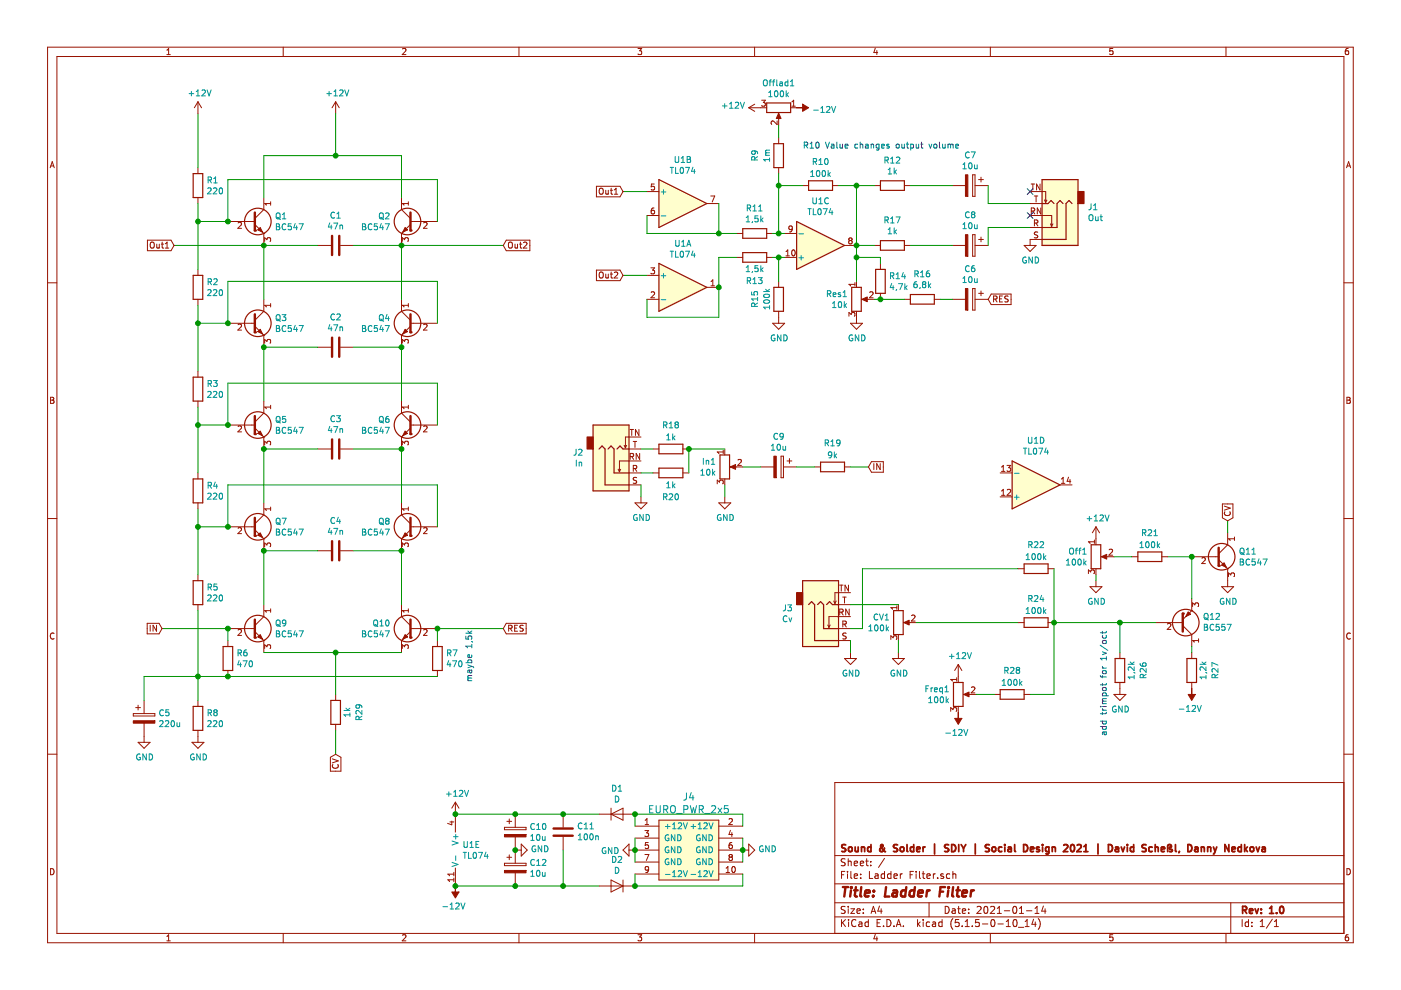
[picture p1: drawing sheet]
EESchema Schematic File Version 4
EELAYER 30 0
EELAYER END
$Descr A4 11693 8268
encoding utf-8
Sheet 1 1
Title "Ladder Filter"
Date "2021-01-14"
Rev "1.0"
Comp "Sound & Solder | SDIY | Social Design 2021 | David Scheßl, Danny Nedkova"
Comment1 ""
Comment2 ""
Comment3 ""
Comment4 ""
$EndDescr
Wire Wire Line
	1650 5100 1650 5650
Wire Wire Line
	1650 5650 1900 5650
Connection ~ 3650 5250
Wire Wire Line
	3650 5350 3650 5250
$Comp
L Device:R R7
U 1 1
P 3650 5500
F 0 "R7" H 3720 5546 50  0000 L CNN
F 1 "470" H 3720 5455 50  0000 L CNN
F 2 "Resistor_THT:R_Axial_DIN0207_L6.3mm_D2.5mm_P7.62mm_Horizontal" V 3580 5500 50  0001 C CNN
F 3 "~" H 3650 5500 50  0001 C CNN
	1    3650 5500
	1    0    0    -1  
$EndComp
Connection ~ 1900 5250
Wire Wire Line
	1900 5350 1900 5250
$Comp
L Device:R R6
U 1 1
P 1900 5500
F 0 "R6" H 1970 5546 50  0000 L CNN
F 1 "470" H 1970 5455 50  0000 L CNN
F 2 "Resistor_THT:R_Axial_DIN0207_L6.3mm_D2.5mm_P7.62mm_Horizontal" V 1830 5500 50  0001 C CNN
F 3 "~" H 1900 5500 50  0001 C CNN
	1    1900 5500
	1    0    0    -1  
$EndComp
Wire Wire Line
	1650 950  1650 1400
Wire Wire Line
	2800 1300 3350 1300
Connection ~ 2800 1300
Wire Wire Line
	2800 950  2800 1300
$Comp
L power:+12V #PWR02
U 1 1
P 2800 950
F 0 "#PWR02" H 2800 800 50  0001 C CNN
F 1 "+12V" H 2815 1123 50  0000 C CNN
F 2 "" H 2800 950 50  0001 C CNN
F 3 "" H 2800 950 50  0001 C CNN
	1    2800 950 
	1    0    0    -1  
$EndComp
$Comp
L power:+12V #PWR01
U 1 1
P 1650 950
F 0 "#PWR01" H 1650 800 50  0001 C CNN
F 1 "+12V" H 1665 1123 50  0000 C CNN
F 2 "" H 1650 950 50  0001 C CNN
F 3 "" H 1650 950 50  0001 C CNN
	1    1650 950 
	1    0    0    -1  
$EndComp
Wire Wire Line
	2200 5450 2800 5450
$Comp
L Device:R R1
U 1 1
P 1650 1550
F 0 "R1" H 1720 1596 50  0000 L CNN
F 1 "220" H 1720 1505 50  0000 L CNN
F 2 "Resistor_THT:R_Axial_DIN0207_L6.3mm_D2.5mm_P7.62mm_Horizontal" V 1580 1550 50  0001 C CNN
F 3 "~" H 1650 1550 50  0001 C CNN
	1    1650 1550
	1    0    0    -1  
$EndComp
Wire Wire Line
	1650 1850 1650 1700
Connection ~ 1650 1850
Connection ~ 3350 4600
Connection ~ 2200 4600
Connection ~ 1650 4400
Wire Wire Line
	2200 5050 2200 4600
Wire Wire Line
	3350 5050 3350 4600
Wire Wire Line
	1650 4800 1650 4400
$Comp
L Device:R R5
U 1 1
P 1650 4950
F 0 "R5" H 1720 4996 50  0000 L CNN
F 1 "220" H 1720 4905 50  0000 L CNN
F 2 "Resistor_THT:R_Axial_DIN0207_L6.3mm_D2.5mm_P7.62mm_Horizontal" V 1580 4950 50  0001 C CNN
F 3 "~" H 1650 4950 50  0001 C CNN
	1    1650 4950
	1    0    0    -1  
$EndComp
$Comp
L Transistor_BJT:BC547 Q10
U 1 1
P 3450 5250
F 0 "Q10" H 3641 5296 50  0000 L CNN
F 1 "BC547" H 3641 5205 50  0000 L CNN
F 2 "Package_TO_SOT_THT:TO-92_Inline_Wide" H 3650 5175 50  0001 L CIN
F 3 "http://www.fairchildsemi.com/ds/BC/BC547.pdf" H 3450 5250 50  0001 L CNN
	1    3450 5250
	-1   0    0    -1  
$EndComp
$Comp
L Transistor_BJT:BC547 Q9
U 1 1
P 2100 5250
F 0 "Q9" H 2291 5296 50  0000 L CNN
F 1 "BC547" H 2291 5205 50  0000 L CNN
F 2 "Package_TO_SOT_THT:TO-92_Inline_Wide" H 2300 5175 50  0001 L CIN
F 3 "http://www.fairchildsemi.com/ds/BC/BC547.pdf" H 2100 5250 50  0001 L CNN
	1    2100 5250
	1    0    0    -1  
$EndComp
Wire Wire Line
	3350 1300 3350 1650
Wire Wire Line
	2200 1300 2800 1300
Wire Wire Line
	2200 1650 2200 1300
Connection ~ 3350 3750
Connection ~ 2200 3750
Connection ~ 1650 3550
Wire Wire Line
	2200 4200 2200 3750
Wire Wire Line
	3350 4200 3350 3750
Wire Wire Line
	1650 3950 1650 3550
Connection ~ 1900 4400
Wire Wire Line
	1650 4400 1650 4250
Wire Wire Line
	1900 4400 1650 4400
Wire Wire Line
	3650 4050 3650 4400
Wire Wire Line
	1900 4050 3650 4050
Wire Wire Line
	1900 4400 1900 4050
Wire Wire Line
	2950 4600 3350 4600
Wire Wire Line
	2200 4600 2650 4600
$Comp
L Device:R R4
U 1 1
P 1650 4100
F 0 "R4" H 1720 4146 50  0000 L CNN
F 1 "220" H 1720 4055 50  0000 L CNN
F 2 "Resistor_THT:R_Axial_DIN0207_L6.3mm_D2.5mm_P7.62mm_Horizontal" V 1580 4100 50  0001 C CNN
F 3 "~" H 1650 4100 50  0001 C CNN
	1    1650 4100
	1    0    0    -1  
$EndComp
$Comp
L Device:C C4
U 1 1
P 2800 4600
F 0 "C4" V 2548 4600 50  0000 C CNN
F 1 "47n" V 2639 4600 50  0000 C CNN
F 2 "Capacitor_THT:C_Rect_L9.0mm_W2.5mm_P7.50mm_MKT" H 2838 4450 50  0001 C CNN
F 3 "~" H 2800 4600 50  0001 C CNN
	1    2800 4600
	0    1    1    0   
$EndComp
$Comp
L Transistor_BJT:BC547 Q8
U 1 1
P 3450 4400
F 0 "Q8" H 3641 4446 50  0000 L CNN
F 1 "BC547" H 3641 4355 50  0000 L CNN
F 2 "Package_TO_SOT_THT:TO-92_Inline_Wide" H 3650 4325 50  0001 L CIN
F 3 "http://www.fairchildsemi.com/ds/BC/BC547.pdf" H 3450 4400 50  0001 L CNN
	1    3450 4400
	-1   0    0    -1  
$EndComp
$Comp
L Transistor_BJT:BC547 Q7
U 1 1
P 2100 4400
F 0 "Q7" H 2291 4446 50  0000 L CNN
F 1 "BC547" H 2291 4355 50  0000 L CNN
F 2 "Package_TO_SOT_THT:TO-92_Inline_Wide" H 2300 4325 50  0001 L CIN
F 3 "http://www.fairchildsemi.com/ds/BC/BC547.pdf" H 2100 4400 50  0001 L CNN
	1    2100 4400
	1    0    0    -1  
$EndComp
Connection ~ 3350 2900
Connection ~ 2200 2900
Connection ~ 1650 2700
Wire Wire Line
	2200 3350 2200 2900
Wire Wire Line
	3350 3350 3350 2900
Wire Wire Line
	1650 3100 1650 2700
Connection ~ 1900 3550
Wire Wire Line
	1650 3550 1650 3400
Wire Wire Line
	1900 3550 1650 3550
Wire Wire Line
	3650 3200 3650 3550
Wire Wire Line
	1900 3200 3650 3200
Wire Wire Line
	1900 3550 1900 3200
Wire Wire Line
	2950 3750 3350 3750
Wire Wire Line
	2200 3750 2650 3750
$Comp
L Device:R R3
U 1 1
P 1650 3250
F 0 "R3" H 1720 3296 50  0000 L CNN
F 1 "220" H 1720 3205 50  0000 L CNN
F 2 "Resistor_THT:R_Axial_DIN0207_L6.3mm_D2.5mm_P7.62mm_Horizontal" V 1580 3250 50  0001 C CNN
F 3 "~" H 1650 3250 50  0001 C CNN
	1    1650 3250
	1    0    0    -1  
$EndComp
$Comp
L Device:C C3
U 1 1
P 2800 3750
F 0 "C3" V 2548 3750 50  0000 C CNN
F 1 "47n" V 2639 3750 50  0000 C CNN
F 2 "Capacitor_THT:C_Rect_L9.0mm_W2.5mm_P7.50mm_MKT" H 2838 3600 50  0001 C CNN
F 3 "~" H 2800 3750 50  0001 C CNN
	1    2800 3750
	0    1    1    0   
$EndComp
$Comp
L Transistor_BJT:BC547 Q6
U 1 1
P 3450 3550
F 0 "Q6" H 3641 3596 50  0000 L CNN
F 1 "BC547" H 3641 3505 50  0000 L CNN
F 2 "Package_TO_SOT_THT:TO-92_Inline_Wide" H 3650 3475 50  0001 L CIN
F 3 "http://www.fairchildsemi.com/ds/BC/BC547.pdf" H 3450 3550 50  0001 L CNN
	1    3450 3550
	-1   0    0    -1  
$EndComp
$Comp
L Transistor_BJT:BC547 Q5
U 1 1
P 2100 3550
F 0 "Q5" H 2291 3596 50  0000 L CNN
F 1 "BC547" H 2291 3505 50  0000 L CNN
F 2 "Package_TO_SOT_THT:TO-92_Inline_Wide" H 2300 3475 50  0001 L CIN
F 3 "http://www.fairchildsemi.com/ds/BC/BC547.pdf" H 2100 3550 50  0001 L CNN
	1    2100 3550
	1    0    0    -1  
$EndComp
Connection ~ 2200 2050
Wire Wire Line
	2200 2500 2200 2050
Connection ~ 3350 2050
Wire Wire Line
	3350 2500 3350 2050
Wire Wire Line
	1650 2250 1650 1850
Connection ~ 1900 1850
Wire Wire Line
	1900 1850 1650 1850
Wire Wire Line
	3650 1500 3650 1850
Wire Wire Line
	1900 1500 3650 1500
Wire Wire Line
	1900 1850 1900 1500
Wire Wire Line
	2950 2050 3350 2050
Wire Wire Line
	2200 2050 2650 2050
$Comp
L Device:C C1
U 1 1
P 2800 2050
F 0 "C1" V 2548 2050 50  0000 C CNN
F 1 "47n" V 2639 2050 50  0000 C CNN
F 2 "Capacitor_THT:C_Rect_L9.0mm_W2.5mm_P7.50mm_MKT" H 2838 1900 50  0001 C CNN
F 3 "~" H 2800 2050 50  0001 C CNN
	1    2800 2050
	0    1    1    0   
$EndComp
$Comp
L Transistor_BJT:BC547 Q2
U 1 1
P 3450 1850
F 0 "Q2" H 3641 1896 50  0000 L CNN
F 1 "BC547" H 3641 1805 50  0000 L CNN
F 2 "Package_TO_SOT_THT:TO-92_Inline_Wide" H 3650 1775 50  0001 L CIN
F 3 "http://www.fairchildsemi.com/ds/BC/BC547.pdf" H 3450 1850 50  0001 L CNN
	1    3450 1850
	-1   0    0    -1  
$EndComp
$Comp
L Transistor_BJT:BC547 Q1
U 1 1
P 2100 1850
F 0 "Q1" H 2291 1896 50  0000 L CNN
F 1 "BC547" H 2291 1805 50  0000 L CNN
F 2 "Package_TO_SOT_THT:TO-92_Inline_Wide" H 2300 1775 50  0001 L CIN
F 3 "http://www.fairchildsemi.com/ds/BC/BC547.pdf" H 2100 1850 50  0001 L CNN
	1    2100 1850
	1    0    0    -1  
$EndComp
Connection ~ 1900 2700
Wire Wire Line
	1650 2700 1650 2550
Wire Wire Line
	1900 2700 1650 2700
Wire Wire Line
	3650 2350 3650 2700
Wire Wire Line
	1900 2350 3650 2350
Wire Wire Line
	1900 2700 1900 2350
Wire Wire Line
	2950 2900 3350 2900
Wire Wire Line
	2200 2900 2650 2900
$Comp
L Device:R R2
U 1 1
P 1650 2400
F 0 "R2" H 1720 2446 50  0000 L CNN
F 1 "220" H 1720 2355 50  0000 L CNN
F 2 "Resistor_THT:R_Axial_DIN0207_L6.3mm_D2.5mm_P7.62mm_Horizontal" V 1580 2400 50  0001 C CNN
F 3 "~" H 1650 2400 50  0001 C CNN
	1    1650 2400
	1    0    0    -1  
$EndComp
$Comp
L Device:C C2
U 1 1
P 2800 2900
F 0 "C2" V 2548 2900 50  0000 C CNN
F 1 "47n" V 2639 2900 50  0000 C CNN
F 2 "Capacitor_THT:C_Rect_L9.0mm_W2.5mm_P7.50mm_MKT" H 2838 2750 50  0001 C CNN
F 3 "~" H 2800 2900 50  0001 C CNN
	1    2800 2900
	0    1    1    0   
$EndComp
$Comp
L Transistor_BJT:BC547 Q4
U 1 1
P 3450 2700
F 0 "Q4" H 3641 2746 50  0000 L CNN
F 1 "BC547" H 3641 2655 50  0000 L CNN
F 2 "Package_TO_SOT_THT:TO-92_Inline_Wide" H 3650 2625 50  0001 L CIN
F 3 "http://www.fairchildsemi.com/ds/BC/BC547.pdf" H 3450 2700 50  0001 L CNN
	1    3450 2700
	-1   0    0    -1  
$EndComp
$Comp
L Transistor_BJT:BC547 Q3
U 1 1
P 2100 2700
F 0 "Q3" H 2291 2746 50  0000 L CNN
F 1 "BC547" H 2291 2655 50  0000 L CNN
F 2 "Package_TO_SOT_THT:TO-92_Inline_Wide" H 2300 2625 50  0001 L CIN
F 3 "http://www.fairchildsemi.com/ds/BC/BC547.pdf" H 2100 2700 50  0001 L CNN
	1    2100 2700
	1    0    0    -1  
$EndComp
$Comp
L Device:R R8
U 1 1
P 1650 6000
F 0 "R8" H 1720 6046 50  0000 L CNN
F 1 "220" H 1720 5955 50  0000 L CNN
F 2 "Resistor_THT:R_Axial_DIN0207_L6.3mm_D2.5mm_P7.62mm_Horizontal" V 1580 6000 50  0001 C CNN
F 3 "~" H 1650 6000 50  0001 C CNN
	1    1650 6000
	1    0    0    -1  
$EndComp
Wire Wire Line
	1650 5850 1650 5650
Connection ~ 1650 5650
$Comp
L Device:CP C5
U 1 1
P 1200 6000
F 0 "C5" H 1318 6046 50  0000 L CNN
F 1 "220u" H 1318 5955 50  0000 L CNN
F 2 "Capacitor_THT:CP_Radial_D7.5mm_P2.50mm" H 1238 5850 50  0001 C CNN
F 3 "~" H 1200 6000 50  0001 C CNN
	1    1200 6000
	1    0    0    -1  
$EndComp
Wire Wire Line
	1200 5850 1200 5650
Wire Wire Line
	1200 5650 1650 5650
$Comp
L power:GND #PWR03
U 1 1
P 1200 6150
F 0 "#PWR03" H 1200 5900 50  0001 C CNN
F 1 "GND" H 1205 5977 50  0000 C CNN
F 2 "" H 1200 6150 50  0001 C CNN
F 3 "" H 1200 6150 50  0001 C CNN
	1    1200 6150
	1    0    0    -1  
$EndComp
$Comp
L power:GND #PWR04
U 1 1
P 1650 6150
F 0 "#PWR04" H 1650 5900 50  0001 C CNN
F 1 "GND" H 1655 5977 50  0000 C CNN
F 2 "" H 1650 6150 50  0001 C CNN
F 3 "" H 1650 6150 50  0001 C CNN
	1    1650 6150
	1    0    0    -1  
$EndComp
Text GLabel 2800 6300 3    50   Input ~ 0
CV
Wire Wire Line
	2800 5800 2800 5450
Connection ~ 2800 5450
Wire Wire Line
	2800 5450 3350 5450
Wire Wire Line
	3650 5650 1900 5650
Connection ~ 1900 5650
Text Notes 3950 5700 1    50   ~ 0
maybe 1,5k\n
Wire Wire Line
	1350 5250 1900 5250
Text GLabel 1350 5250 0    50   Input ~ 0
IN
Text GLabel 4200 5250 2    50   Input ~ 0
RES
Wire Wire Line
	4200 5250 3650 5250
Text GLabel 4200 2050 2    50   Input ~ 0
Out2
Text GLabel 1450 2050 0    50   Input ~ 0
Out1
Wire Wire Line
	4200 2050 3350 2050
Wire Wire Line
	2200 2050 1450 2050
$Comp
L Amplifier_Operational:TL074 U1
U 1 1
P 5700 2400
F 0 "U1" H 5700 2767 50  0000 C CNN
F 1 "TL074" H 5700 2676 50  0000 C CNN
F 2 "Package_DIP:DIP-14_W7.62mm_LongPads" H 5650 2500 50  0001 C CNN
F 3 "http://www.ti.com/lit/ds/symlink/tl071.pdf" H 5750 2600 50  0001 C CNN
	1    5700 2400
	1    0    0    -1  
$EndComp
$Comp
L Amplifier_Operational:TL074 U1
U 2 1
P 5700 1700
F 0 "U1" H 5700 2067 50  0000 C CNN
F 1 "TL074" H 5700 1976 50  0000 C CNN
F 2 "Package_DIP:DIP-14_W7.62mm_LongPads" H 5650 1800 50  0001 C CNN
F 3 "http://www.ti.com/lit/ds/symlink/tl071.pdf" H 5750 1900 50  0001 C CNN
	2    5700 1700
	1    0    0    -1  
$EndComp
$Comp
L Amplifier_Operational:TL074 U1
U 3 1
P 6850 2050
F 0 "U1" H 6850 1683 50  0000 C CNN
F 1 "TL074" H 6850 1774 50  0000 C CNN
F 2 "Package_DIP:DIP-14_W7.62mm_LongPads" H 6800 2150 50  0001 C CNN
F 3 "http://www.ti.com/lit/ds/symlink/tl071.pdf" H 6900 2250 50  0001 C CNN
	3    6850 2050
	1    0    0    1   
$EndComp
$Comp
L Amplifier_Operational:TL074 U1
U 4 1
P 8650 4050
F 0 "U1" H 8650 3683 50  0000 C CNN
F 1 "TL074" H 8650 3774 50  0000 C CNN
F 2 "Package_DIP:DIP-14_W7.62mm_LongPads" H 8600 4150 50  0001 C CNN
F 3 "http://www.ti.com/lit/ds/symlink/tl071.pdf" H 8700 4250 50  0001 C CNN
	4    8650 4050
	1    0    0    1   
$EndComp
$Comp
L Amplifier_Operational:TL074 U1
U 5 1
P 3900 7100
F 0 "U1" H 3858 7146 50  0000 L CNN
F 1 "TL074" H 3858 7055 50  0000 L CNN
F 2 "Package_DIP:DIP-14_W7.62mm_LongPads" H 3850 7200 50  0001 C CNN
F 3 "http://www.ti.com/lit/ds/symlink/tl071.pdf" H 3950 7300 50  0001 C CNN
	5    3900 7100
	1    0    0    -1  
$EndComp
Text GLabel 5200 2300 0    50   Input ~ 0
Out2
Text GLabel 5200 1600 0    50   Input ~ 0
Out1
Wire Wire Line
	5200 1600 5400 1600
Wire Wire Line
	5200 2300 5400 2300
Wire Wire Line
	5400 1800 5400 1950
Wire Wire Line
	5400 1950 6000 1950
Wire Wire Line
	6000 1950 6000 1700
Wire Wire Line
	5400 2500 5400 2650
Wire Wire Line
	5400 2650 6000 2650
Wire Wire Line
	6000 2650 6000 2400
$Comp
L Device:R R11
U 1 1
P 6300 1950
F 0 "R11" V 6507 1950 50  0000 C CNN
F 1 "1,5k" V 6416 1950 50  0000 C CNN
F 2 "Resistor_THT:R_Axial_DIN0207_L6.3mm_D2.5mm_P7.62mm_Horizontal" V 6230 1950 50  0001 C CNN
F 3 "~" H 6300 1950 50  0001 C CNN
	1    6300 1950
	0    -1   -1   0   
$EndComp
$Comp
L Device:R R13
U 1 1
P 6300 2150
F 0 "R13" V 6100 2150 50  0000 C CNN
F 1 "1,5k" V 6200 2150 50  0000 C CNN
F 2 "Resistor_THT:R_Axial_DIN0207_L6.3mm_D2.5mm_P7.62mm_Horizontal" V 6230 2150 50  0001 C CNN
F 3 "~" H 6300 2150 50  0001 C CNN
	1    6300 2150
	0    -1   -1   0   
$EndComp
Wire Wire Line
	6450 1950 6500 1950
Wire Wire Line
	6450 2150 6500 2150
Wire Wire Line
	6150 1950 6000 1950
Connection ~ 6000 1950
Wire Wire Line
	6150 2150 6000 2150
Wire Wire Line
	6000 2150 6000 2400
Connection ~ 6000 2400
$Comp
L Device:R R15
U 1 1
P 6500 2500
F 0 "R15" V 6300 2500 50  0000 C CNN
F 1 "100k" V 6400 2500 50  0000 C CNN
F 2 "Resistor_THT:R_Axial_DIN0207_L6.3mm_D2.5mm_P7.62mm_Horizontal" V 6430 2500 50  0001 C CNN
F 3 "~" H 6500 2500 50  0001 C CNN
	1    6500 2500
	1    0    0    -1  
$EndComp
Wire Wire Line
	6500 2350 6500 2150
Connection ~ 6500 2150
Wire Wire Line
	6500 2150 6550 2150
$Comp
L Device:R R10
U 1 1
P 6850 1550
F 0 "R10" V 6650 1550 50  0000 C CNN
F 1 "100k" V 6750 1550 50  0000 C CNN
F 2 "Resistor_THT:R_Axial_DIN0207_L6.3mm_D2.5mm_P7.62mm_Horizontal" V 6780 1550 50  0001 C CNN
F 3 "~" H 6850 1550 50  0001 C CNN
	1    6850 1550
	0    1    1    0   
$EndComp
Wire Wire Line
	6700 1550 6500 1550
Wire Wire Line
	6500 1550 6500 1950
Connection ~ 6500 1950
Wire Wire Line
	6500 1950 6550 1950
Wire Wire Line
	7000 1550 7150 1550
Wire Wire Line
	7150 1550 7150 2050
$Comp
L Device:R R9
U 1 1
P 6500 1300
F 0 "R9" V 6300 1300 50  0000 C CNN
F 1 "1m" V 6400 1300 50  0000 C CNN
F 2 "Resistor_THT:R_Axial_DIN0207_L6.3mm_D2.5mm_P7.62mm_Horizontal" V 6430 1300 50  0001 C CNN
F 3 "~" H 6500 1300 50  0001 C CNN
	1    6500 1300
	1    0    0    -1  
$EndComp
Wire Wire Line
	6500 1450 6500 1550
Connection ~ 6500 1550
$Comp
L power:GND #PWR07
U 1 1
P 6500 2650
F 0 "#PWR07" H 6500 2400 50  0001 C CNN
F 1 "GND" H 6505 2477 50  0000 C CNN
F 2 "" H 6500 2650 50  0001 C CNN
F 3 "" H 6500 2650 50  0001 C CNN
	1    6500 2650
	1    0    0    -1  
$EndComp
$Comp
L Device:R R12
U 1 1
P 7450 1550
F 0 "R12" V 7657 1550 50  0000 C CNN
F 1 "1k" V 7566 1550 50  0000 C CNN
F 2 "Resistor_THT:R_Axial_DIN0207_L6.3mm_D2.5mm_P7.62mm_Horizontal" V 7380 1550 50  0001 C CNN
F 3 "~" H 7450 1550 50  0001 C CNN
	1    7450 1550
	0    -1   -1   0   
$EndComp
Wire Wire Line
	7150 2050 7300 2050
Connection ~ 7150 2050
$Comp
L Device:R_POT Offlad1
U 1 1
P 6500 900
F 0 "Offlad1" V 6293 900 50  0000 C CNN
F 1 "100k" V 6384 900 50  0000 C CNN
F 2 "Potentiometer_THT:Potentiometer_ACP_CA9-V10_Vertical" H 6500 900 50  0001 C CNN
F 3 "~" H 6500 900 50  0001 C CNN
	1    6500 900 
	0    1    1    0   
$EndComp
$Comp
L power:+12V #PWR06
U 1 1
P 6350 900
F 0 "#PWR06" H 6350 750 50  0001 C CNN
F 1 "+12V" V 6365 1028 50  0000 L CNN
F 2 "" H 6350 900 50  0001 C CNN
F 3 "" H 6350 900 50  0001 C CNN
	1    6350 900 
	0    -1   -1   0   
$EndComp
$Comp
L power:-12V #PWR05
U 1 1
P 6650 900
F 0 "#PWR05" H 6650 1000 50  0001 C CNN
F 1 "-12V" V 6665 1028 50  0000 L CNN
F 2 "" H 6650 900 50  0001 C CNN
F 3 "" H 6650 900 50  0001 C CNN
	1    6650 900 
	0    1    1    0   
$EndComp
Wire Wire Line
	6500 1050 6500 1150
$Comp
L Device:R_POT Res1
U 1 1
P 7150 2500
F 0 "Res1" H 7080 2546 50  0000 R CNN
F 1 "10k" H 7080 2455 50  0000 R CNN
F 2 "Potentiometer_THT:Potentiometer_ACP_CA9-V10_Vertical" H 7150 2500 50  0001 C CNN
F 3 "~" H 7150 2500 50  0001 C CNN
	1    7150 2500
	1    0    0    -1  
$EndComp
$Comp
L power:GND #PWR08
U 1 1
P 7150 2650
F 0 "#PWR08" H 7150 2400 50  0001 C CNN
F 1 "GND" H 7155 2477 50  0000 C CNN
F 2 "" H 7150 2650 50  0001 C CNN
F 3 "" H 7150 2650 50  0001 C CNN
	1    7150 2650
	1    0    0    -1  
$EndComp
Wire Wire Line
	7150 2350 7150 2150
$Comp
L Device:R R14
U 1 1
P 7350 2350
F 0 "R14" H 7420 2396 50  0000 L CNN
F 1 "4,7k" H 7420 2305 50  0000 L CNN
F 2 "Resistor_THT:R_Axial_DIN0207_L6.3mm_D2.5mm_P7.62mm_Horizontal" V 7280 2350 50  0001 C CNN
F 3 "~" H 7350 2350 50  0001 C CNN
	1    7350 2350
	1    0    0    -1  
$EndComp
Wire Wire Line
	7300 2500 7350 2500
Wire Wire Line
	7350 2150 7150 2150
Wire Wire Line
	7150 2150 7150 2050
$Comp
L Device:R R16
U 1 1
P 7700 2500
F 0 "R16" V 7907 2500 50  0000 C CNN
F 1 "6,8k" V 7816 2500 50  0000 C CNN
F 2 "Resistor_THT:R_Axial_DIN0207_L6.3mm_D2.5mm_P7.62mm_Horizontal" V 7630 2500 50  0001 C CNN
F 3 "~" H 7700 2500 50  0001 C CNN
	1    7700 2500
	0    -1   -1   0   
$EndComp
Wire Wire Line
	7350 2500 7550 2500
Connection ~ 7350 2500
$Comp
L Device:CP C6
U 1 1
P 8100 2500
F 0 "C6" V 7845 2500 50  0000 C CNN
F 1 "10u" V 7936 2500 50  0000 C CNN
F 2 "Capacitor_THT:CP_Radial_D5.0mm_P2.50mm" H 8138 2350 50  0001 C CNN
F 3 "~" H 8100 2500 50  0001 C CNN
	1    8100 2500
	0    1    1    0   
$EndComp
Wire Wire Line
	7850 2500 7950 2500
Text GLabel 8250 2500 2    50   Input ~ 0
RES
Connection ~ 7150 2150
Wire Wire Line
	7350 2150 7350 2200
$Comp
L Device:R R17
U 1 1
P 7450 2050
F 0 "R17" V 7657 2050 50  0000 C CNN
F 1 "1k" V 7566 2050 50  0000 C CNN
F 2 "Resistor_THT:R_Axial_DIN0207_L6.3mm_D2.5mm_P7.62mm_Horizontal" V 7380 2050 50  0001 C CNN
F 3 "~" H 7450 2050 50  0001 C CNN
	1    7450 2050
	0    -1   -1   0   
$EndComp
Wire Wire Line
	7300 1550 7150 1550
Connection ~ 7150 1550
$Comp
L Device:CP C8
U 1 1
P 8100 2050
F 0 "C8" V 7845 2050 50  0000 C CNN
F 1 "10u" V 7936 2050 50  0000 C CNN
F 2 "Capacitor_THT:CP_Radial_D5.0mm_P2.50mm" H 8138 1900 50  0001 C CNN
F 3 "~" H 8100 2050 50  0001 C CNN
	1    8100 2050
	0    1    1    0   
$EndComp
$Comp
L Device:CP C7
U 1 1
P 8100 1550
F 0 "C7" V 7845 1550 50  0000 C CNN
F 1 "10u" V 7936 1550 50  0000 C CNN
F 2 "Capacitor_THT:CP_Radial_D5.0mm_P2.50mm" H 8138 1400 50  0001 C CNN
F 3 "~" H 8100 1550 50  0001 C CNN
	1    8100 1550
	0    1    1    0   
$EndComp
Wire Wire Line
	7600 1550 7950 1550
Wire Wire Line
	7600 2050 7950 2050
$Comp
L Connector:AudioJack3_SwitchTR J1
U 1 1
P 8800 1900
F 0 "J1" H 8520 1733 50  0000 R CNN
F 1 "Out" H 8520 1824 50  0000 R CNN
F 2 "Connector_Audio:Jack_3.5mm_Ledino_KB3SPRS_Horizontal" H 8800 1900 50  0001 C CNN
F 3 "~" H 8800 1900 50  0001 C CNN
	1    8800 1900
	-1   0    0    1   
$EndComp
Wire Wire Line
	8250 1550 8250 1700
Wire Wire Line
	8250 1700 8600 1700
Wire Wire Line
	8250 2050 8250 1900
Wire Wire Line
	8250 1900 8600 1900
$Comp
L power:GND #PWR0101
U 1 1
P 8600 2000
F 0 "#PWR0101" H 8600 1750 50  0001 C CNN
F 1 "GND" H 8605 1827 50  0000 C CNN
F 2 "" H 8600 2000 50  0001 C CNN
F 3 "" H 8600 2000 50  0001 C CNN
	1    8600 2000
	1    0    0    -1  
$EndComp
NoConn ~ 8600 1600
NoConn ~ 8600 1800
$Comp
L Connector:AudioJack3_SwitchTR J2
U 1 1
P 5150 3950
F 0 "J2" H 4871 3783 50  0000 R CNN
F 1 "In" H 4871 3874 50  0000 R CNN
F 2 "Connector_Audio:Jack_3.5mm_Ledino_KB3SPRS_Horizontal" H 5150 3950 50  0001 C CNN
F 3 "~" H 5150 3950 50  0001 C CNN
	1    5150 3950
	1    0    0    1   
$EndComp
$Comp
L Device:R_POT In1
U 1 1
P 6050 3900
F 0 "In1" H 5980 3946 50  0000 R CNN
F 1 "10k" H 5980 3855 50  0000 R CNN
F 2 "Potentiometer_THT:Potentiometer_ACP_CA9-V10_Vertical" H 6050 3900 50  0001 C CNN
F 3 "~" H 6050 3900 50  0001 C CNN
	1    6050 3900
	1    0    0    -1  
$EndComp
$Comp
L power:GND #PWR0102
U 1 1
P 6050 4150
F 0 "#PWR0102" H 6050 3900 50  0001 C CNN
F 1 "GND" H 6055 3977 50  0000 C CNN
F 2 "" H 6050 4150 50  0001 C CNN
F 3 "" H 6050 4150 50  0001 C CNN
	1    6050 4150
	1    0    0    -1  
$EndComp
$Comp
L power:GND #PWR0103
U 1 1
P 5350 4150
F 0 "#PWR0103" H 5350 3900 50  0001 C CNN
F 1 "GND" H 5355 3977 50  0000 C CNN
F 2 "" H 5350 4150 50  0001 C CNN
F 3 "" H 5350 4150 50  0001 C CNN
	1    5350 4150
	1    0    0    -1  
$EndComp
Wire Wire Line
	5350 4150 5350 4050
Wire Wire Line
	6050 4150 6050 4050
$Comp
L Device:R R18
U 1 1
P 5600 3750
F 0 "R18" V 5400 3750 50  0000 C CNN
F 1 "1k" V 5500 3750 50  0000 C CNN
F 2 "Resistor_THT:R_Axial_DIN0207_L6.3mm_D2.5mm_P7.62mm_Horizontal" V 5530 3750 50  0001 C CNN
F 3 "~" H 5600 3750 50  0001 C CNN
	1    5600 3750
	0    1    1    0   
$EndComp
$Comp
L Device:R R20
U 1 1
P 5600 3950
F 0 "R20" V 5800 3950 50  0000 C CNN
F 1 "1k" V 5700 3950 50  0000 C CNN
F 2 "Resistor_THT:R_Axial_DIN0207_L6.3mm_D2.5mm_P7.62mm_Horizontal" V 5530 3950 50  0001 C CNN
F 3 "~" H 5600 3950 50  0001 C CNN
	1    5600 3950
	0    1    1    0   
$EndComp
Wire Wire Line
	5350 3950 5450 3950
Wire Wire Line
	5350 3750 5450 3750
Wire Wire Line
	5750 3750 5750 3950
Wire Wire Line
	6050 3750 5750 3750
Connection ~ 5750 3750
$Comp
L Device:R R19
U 1 1
P 6950 3900
F 0 "R19" V 6750 3900 50  0000 C CNN
F 1 "9k" V 6850 3900 50  0000 C CNN
F 2 "Resistor_THT:R_Axial_DIN0207_L6.3mm_D2.5mm_P7.62mm_Horizontal" V 6880 3900 50  0001 C CNN
F 3 "~" H 6950 3900 50  0001 C CNN
	1    6950 3900
	0    1    1    0   
$EndComp
Wire Wire Line
	6200 3900 6350 3900
$Comp
L Device:CP C9
U 1 1
P 6500 3900
F 0 "C9" V 6245 3900 50  0000 C CNN
F 1 "10u" V 6336 3900 50  0000 C CNN
F 2 "Capacitor_THT:CP_Radial_D5.0mm_P2.50mm" H 6538 3750 50  0001 C CNN
F 3 "~" H 6500 3900 50  0001 C CNN
	1    6500 3900
	0    1    1    0   
$EndComp
Wire Wire Line
	6650 3900 6800 3900
Text GLabel 7250 3900 2    50   Input ~ 0
IN
Wire Wire Line
	7100 3900 7250 3900
$Comp
L Device:R R29
U 1 1
P 2800 5950
F 0 "R29" V 2600 5950 50  0000 C CNN
F 1 "1k" V 2700 5950 50  0000 C CNN
F 2 "Resistor_THT:R_Axial_DIN0207_L6.3mm_D2.5mm_P7.62mm_Horizontal" V 2730 5950 50  0001 C CNN
F 3 "~" H 2800 5950 50  0001 C CNN
	1    2800 5950
	-1   0    0    1   
$EndComp
Wire Wire Line
	2800 6100 2800 6300
$Comp
L Device:R R22
U 1 1
P 8650 4750
F 0 "R22" V 8450 4750 50  0000 C CNN
F 1 "100k" V 8550 4750 50  0000 C CNN
F 2 "Resistor_THT:R_Axial_DIN0207_L6.3mm_D2.5mm_P7.62mm_Horizontal" V 8580 4750 50  0001 C CNN
F 3 "~" H 8650 4750 50  0001 C CNN
	1    8650 4750
	0    1    1    0   
$EndComp
$Comp
L Device:R R24
U 1 1
P 8650 5200
F 0 "R24" V 8450 5200 50  0000 C CNN
F 1 "100k" V 8550 5200 50  0000 C CNN
F 2 "Resistor_THT:R_Axial_DIN0207_L6.3mm_D2.5mm_P7.62mm_Horizontal" V 8580 5200 50  0001 C CNN
F 3 "~" H 8650 5200 50  0001 C CNN
	1    8650 5200
	0    1    1    0   
$EndComp
$Comp
L Device:R R28
U 1 1
P 8450 5800
F 0 "R28" V 8250 5800 50  0000 C CNN
F 1 "100k" V 8350 5800 50  0000 C CNN
F 2 "Resistor_THT:R_Axial_DIN0207_L6.3mm_D2.5mm_P7.62mm_Horizontal" V 8380 5800 50  0001 C CNN
F 3 "~" H 8450 5800 50  0001 C CNN
	1    8450 5800
	0    1    1    0   
$EndComp
$Comp
L Device:R_POT Freq1
U 1 1
P 8000 5800
F 0 "Freq1" H 7931 5846 50  0000 R CNN
F 1 "100k" H 7931 5755 50  0000 R CNN
F 2 "Potentiometer_THT:Potentiometer_ACP_CA9-V10_Vertical" H 8000 5800 50  0001 C CNN
F 3 "~" H 8000 5800 50  0001 C CNN
	1    8000 5800
	1    0    0    -1  
$EndComp
$Comp
L power:+12V #PWR0107
U 1 1
P 8000 5650
F 0 "#PWR0107" H 8000 5500 50  0001 C CNN
F 1 "+12V" H 8015 5823 50  0000 C CNN
F 2 "" H 8000 5650 50  0001 C CNN
F 3 "" H 8000 5650 50  0001 C CNN
	1    8000 5650
	1    0    0    -1  
$EndComp
$Comp
L power:-12V #PWR0108
U 1 1
P 8000 5950
F 0 "#PWR0108" H 8000 6050 50  0001 C CNN
F 1 "-12V" H 8015 6123 50  0000 C CNN
F 2 "" H 8000 5950 50  0001 C CNN
F 3 "" H 8000 5950 50  0001 C CNN
	1    8000 5950
	-1   0    0    1   
$EndComp
Wire Wire Line
	8150 5800 8300 5800
Wire Wire Line
	8600 5800 8800 5800
Wire Wire Line
	8800 5800 8800 5200
$Comp
L Device:R R26
U 1 1
P 9350 5600
F 0 "R26" V 9150 5600 50  0000 C CNN
F 1 "1,2k" V 9250 5600 50  0000 C CNN
F 2 "Resistor_THT:R_Axial_DIN0207_L6.3mm_D2.5mm_P7.62mm_Horizontal" V 9280 5600 50  0001 C CNN
F 3 "~" H 9350 5600 50  0001 C CNN
	1    9350 5600
	-1   0    0    1   
$EndComp
$Comp
L power:GND #PWR0109
U 1 1
P 9350 5750
F 0 "#PWR0109" H 9350 5500 50  0001 C CNN
F 1 "GND" H 9355 5577 50  0000 C CNN
F 2 "" H 9350 5750 50  0001 C CNN
F 3 "" H 9350 5750 50  0001 C CNN
	1    9350 5750
	1    0    0    -1  
$EndComp
$Comp
L Transistor_BJT:BC557 Q12
U 1 1
P 9850 5200
F 0 "Q12" H 10041 5154 50  0000 L CNN
F 1 "BC557" H 10041 5245 50  0000 L CNN
F 2 "Package_TO_SOT_THT:TO-92_Inline_Wide" H 10050 5125 50  0001 L CIN
F 3 "http://www.fairchildsemi.com/ds/BC/BC557.pdf" H 9850 5200 50  0001 L CNN
	1    9850 5200
	1    0    0    1   
$EndComp
$Comp
L Device:R R27
U 1 1
P 9950 5600
F 0 "R27" V 9750 5600 50  0000 C CNN
F 1 "1,2k" V 9850 5600 50  0000 C CNN
F 2 "Resistor_THT:R_Axial_DIN0207_L6.3mm_D2.5mm_P7.62mm_Horizontal" V 9880 5600 50  0001 C CNN
F 3 "~" H 9950 5600 50  0001 C CNN
	1    9950 5600
	-1   0    0    1   
$EndComp
Wire Wire Line
	9350 5450 9350 5200
Connection ~ 9350 5200
Wire Wire Line
	9350 5200 9650 5200
Wire Wire Line
	9950 5450 9950 5400
$Comp
L power:-12V #PWR0110
U 1 1
P 9950 5750
F 0 "#PWR0110" H 9950 5850 50  0001 C CNN
F 1 "-12V" H 9965 5923 50  0000 C CNN
F 2 "" H 9950 5750 50  0001 C CNN
F 3 "" H 9950 5750 50  0001 C CNN
	1    9950 5750
	-1   0    0    1   
$EndComp
$Comp
L Transistor_BJT:BC547 Q11
U 1 1
P 10150 4650
F 0 "Q11" H 10341 4696 50  0000 L CNN
F 1 "BC547" H 10341 4605 50  0000 L CNN
F 2 "Package_TO_SOT_THT:TO-92_Inline_Wide" H 10350 4575 50  0001 L CIN
F 3 "http://www.fairchildsemi.com/ds/BC/BC547.pdf" H 10150 4650 50  0001 L CNN
	1    10150 4650
	1    0    0    -1  
$EndComp
$Comp
L power:GND #PWR0111
U 1 1
P 9150 4850
F 0 "#PWR0111" H 9150 4600 50  0001 C CNN
F 1 "GND" H 9155 4677 50  0000 C CNN
F 2 "" H 9150 4850 50  0001 C CNN
F 3 "" H 9150 4850 50  0001 C CNN
	1    9150 4850
	1    0    0    -1  
$EndComp
Wire Wire Line
	9750 4650 9950 4650
Wire Wire Line
	9300 4650 9450 4650
$Comp
L power:+12V #PWR0112
U 1 1
P 9150 4500
F 0 "#PWR0112" H 9150 4350 50  0001 C CNN
F 1 "+12V" H 9165 4673 50  0000 C CNN
F 2 "" H 9150 4500 50  0001 C CNN
F 3 "" H 9150 4500 50  0001 C CNN
	1    9150 4500
	1    0    0    -1  
$EndComp
$Comp
L Device:R_POT Off1
U 1 1
P 9150 4650
F 0 "Off1" H 9081 4696 50  0000 R CNN
F 1 "100k" H 9081 4605 50  0000 R CNN
F 2 "Potentiometer_THT:Potentiometer_ACP_CA9-V10_Vertical" H 9150 4650 50  0001 C CNN
F 3 "~" H 9150 4650 50  0001 C CNN
	1    9150 4650
	1    0    0    -1  
$EndComp
$Comp
L Device:R R21
U 1 1
P 9600 4650
F 0 "R21" V 9400 4650 50  0000 C CNN
F 1 "100k" V 9500 4650 50  0000 C CNN
F 2 "Resistor_THT:R_Axial_DIN0207_L6.3mm_D2.5mm_P7.62mm_Horizontal" V 9530 4650 50  0001 C CNN
F 3 "~" H 9600 4650 50  0001 C CNN
	1    9600 4650
	0    1    1    0   
$EndComp
Wire Wire Line
	9950 5000 9950 4650
Connection ~ 9950 4650
$Comp
L power:GND #PWR0113
U 1 1
P 10250 4850
F 0 "#PWR0113" H 10250 4600 50  0001 C CNN
F 1 "GND" H 10255 4677 50  0000 C CNN
F 2 "" H 10250 4850 50  0001 C CNN
F 3 "" H 10250 4850 50  0001 C CNN
	1    10250 4850
	1    0    0    -1  
$EndComp
Wire Wire Line
	9150 4850 9150 4800
Text GLabel 10250 4350 1    50   Input ~ 0
CV
Wire Wire Line
	10250 4350 10250 4450
$Comp
L power:+12V #PWR0114
U 1 1
P 3800 6800
F 0 "#PWR0114" H 3800 6650 50  0001 C CNN
F 1 "+12V" H 3815 6973 50  0000 C CNN
F 2 "" H 3800 6800 50  0001 C CNN
F 3 "" H 3800 6800 50  0001 C CNN
	1    3800 6800
	1    0    0    -1  
$EndComp
$Comp
L power:-12V #PWR0115
U 1 1
P 3800 7400
F 0 "#PWR0115" H 3800 7500 50  0001 C CNN
F 1 "-12V" H 3815 7573 50  0000 C CNN
F 2 "" H 3800 7400 50  0001 C CNN
F 3 "" H 3800 7400 50  0001 C CNN
	1    3800 7400
	-1   0    0    1   
$EndComp
$Comp
L Device:CP C10
U 1 1
P 4300 6950
F 0 "C10" H 4418 6996 50  0000 L CNN
F 1 "10u" H 4418 6905 50  0000 L CNN
F 2 "Capacitor_THT:CP_Radial_D5.0mm_P2.50mm" H 4338 6800 50  0001 C CNN
F 3 "~" H 4300 6950 50  0001 C CNN
	1    4300 6950
	1    0    0    -1  
$EndComp
Wire Wire Line
	4300 6800 3800 6800
Connection ~ 3800 6800
$Comp
L Device:CP C12
U 1 1
P 4300 7250
F 0 "C12" H 4418 7296 50  0000 L CNN
F 1 "10u" H 4418 7205 50  0000 L CNN
F 2 "Capacitor_THT:CP_Radial_D5.0mm_P2.50mm" H 4338 7100 50  0001 C CNN
F 3 "~" H 4300 7250 50  0001 C CNN
	1    4300 7250
	1    0    0    -1  
$EndComp
Wire Wire Line
	4300 7400 3800 7400
Connection ~ 3800 7400
$Comp
L Device:C C11
U 1 1
P 4700 6950
F 0 "C11" H 4585 6904 50  0000 R CNN
F 1 "100n" H 4585 6995 50  0000 R CNN
F 2 "Capacitor_THT:C_Disc_D7.5mm_W5.0mm_P10.00mm" H 4738 6800 50  0001 C CNN
F 3 "~" H 4700 6950 50  0001 C CNN
	1    4700 6950
	-1   0    0    1   
$EndComp
Connection ~ 4300 7400
Wire Wire Line
	4300 6800 4700 6800
Connection ~ 4300 6800
$Comp
L eurocad:EURO_PWR_2x5 J4
U 1 1
P 5750 7100
F 0 "J4" H 5750 7547 60  0000 C CNN
F 1 "EURO_PWR_2x5" H 5750 7441 60  0000 C CNN
F 2 "Connector_PinHeader_2.54mm:PinHeader_2x05_P2.54mm_Vertical" H 5750 7100 60  0001 C CNN
F 3 "" H 5750 7100 60  0000 C CNN
	1    5750 7100
	1    0    0    -1  
$EndComp
$Comp
L Device:D D1
U 1 1
P 5150 6800
F 0 "D1" H 5150 7016 50  0000 C CNN
F 1 "D" H 5150 6925 50  0000 C CNN
F 2 "Diode_THT:D_DO-35_SOD27_P7.62mm_Horizontal" H 5150 6800 50  0001 C CNN
F 3 "~" H 5150 6800 50  0001 C CNN
	1    5150 6800
	1    0    0    -1  
$EndComp
$Comp
L Device:D D2
U 1 1
P 5150 7400
F 0 "D2" H 5150 7184 50  0000 C CNN
F 1 "D" H 5150 7275 50  0000 C CNN
F 2 "Diode_THT:D_DO-35_SOD27_P7.62mm_Horizontal" H 5150 7400 50  0001 C CNN
F 3 "~" H 5150 7400 50  0001 C CNN
	1    5150 7400
	-1   0    0    1   
$EndComp
Wire Wire Line
	5300 7400 5300 7300
Wire Wire Line
	5300 6900 5300 6800
Connection ~ 4700 6800
$Comp
L power:GND #PWR0116
U 1 1
P 6200 7100
F 0 "#PWR0116" H 6200 6850 50  0001 C CNN
F 1 "GND" V 6205 6972 50  0000 R CNN
F 2 "" H 6200 7100 50  0001 C CNN
F 3 "" H 6200 7100 50  0001 C CNN
	1    6200 7100
	0    -1   -1   0   
$EndComp
$Comp
L power:GND #PWR0117
U 1 1
P 5300 7100
F 0 "#PWR0117" H 5300 6850 50  0001 C CNN
F 1 "GND" V 5305 6972 50  0000 R CNN
F 2 "" H 5300 7100 50  0001 C CNN
F 3 "" H 5300 7100 50  0001 C CNN
	1    5300 7100
	0    1    1    0   
$EndComp
Wire Wire Line
	4700 6800 5000 6800
Wire Wire Line
	6200 7000 6200 7100
Connection ~ 6200 7100
Wire Wire Line
	6200 7100 6200 7200
Wire Wire Line
	5300 7000 5300 7100
Connection ~ 5300 7100
Wire Wire Line
	5300 7100 5300 7200
Wire Wire Line
	6200 6900 6200 6800
Wire Wire Line
	6200 6800 5300 6800
Connection ~ 5300 6800
Wire Wire Line
	6200 7300 6200 7400
Wire Wire Line
	6200 7400 5300 7400
Connection ~ 5300 7400
Text Notes 6700 1250 0    50   ~ 0
R10 Value changes output volume\n
$Comp
L power:GND #PWR0118
U 1 1
P 4300 7100
F 0 "#PWR0118" H 4300 6850 50  0001 C CNN
F 1 "GND" V 4305 6972 50  0000 R CNN
F 2 "" H 4300 7100 50  0001 C CNN
F 3 "" H 4300 7100 50  0001 C CNN
	1    4300 7100
	0    -1   -1   0   
$EndComp
Connection ~ 4300 7100
Wire Wire Line
	8800 4750 8800 5200
Connection ~ 8800 5200
Wire Wire Line
	8800 5200 9350 5200
Wire Wire Line
	7200 5250 7200 4750
Wire Wire Line
	7100 5250 7200 5250
Wire Wire Line
	7500 5050 7100 5050
Wire Wire Line
	7500 5450 7500 5350
$Comp
L power:GND #PWR0106
U 1 1
P 7500 5450
F 0 "#PWR0106" H 7500 5200 50  0001 C CNN
F 1 "GND" H 7505 5277 50  0000 C CNN
F 2 "" H 7500 5450 50  0001 C CNN
F 3 "" H 7500 5450 50  0001 C CNN
	1    7500 5450
	1    0    0    -1  
$EndComp
$Comp
L Device:R_POT CV1
U 1 1
P 7500 5200
F 0 "CV1" H 7431 5246 50  0000 R CNN
F 1 "100k" H 7431 5155 50  0000 R CNN
F 2 "Potentiometer_THT:Potentiometer_ACP_CA9-V10_Vertical" H 7500 5200 50  0001 C CNN
F 3 "~" H 7500 5200 50  0001 C CNN
	1    7500 5200
	1    0    0    -1  
$EndComp
Wire Wire Line
	7100 5450 7100 5350
$Comp
L power:GND #PWR0104
U 1 1
P 7100 5450
F 0 "#PWR0104" H 7100 5200 50  0001 C CNN
F 1 "GND" H 7105 5277 50  0000 C CNN
F 2 "" H 7100 5450 50  0001 C CNN
F 3 "" H 7100 5450 50  0001 C CNN
	1    7100 5450
	1    0    0    -1  
$EndComp
$Comp
L Connector:AudioJack3_SwitchTR J3
U 1 1
P 6900 5250
F 0 "J3" H 6620 5083 50  0000 R CNN
F 1 "Cv" H 6620 5174 50  0000 R CNN
F 2 "Connector_Audio:Jack_3.5mm_Ledino_KB3SPRS_Horizontal" H 6900 5250 50  0001 C CNN
F 3 "~" H 6900 5250 50  0001 C CNN
	1    6900 5250
	1    0    0    1   
$EndComp
Wire Wire Line
	7650 5200 8500 5200
Wire Wire Line
	7200 4750 8500 4750
Text Notes 9250 6150 1    50   ~ 0
add trimpot for 1v/oct
Wire Wire Line
	4300 7400 4700 7400
Wire Wire Line
	4700 7100 4700 7400
Connection ~ 4700 7400
Wire Wire Line
	4700 7400 5000 7400
$EndSCHEMATC
